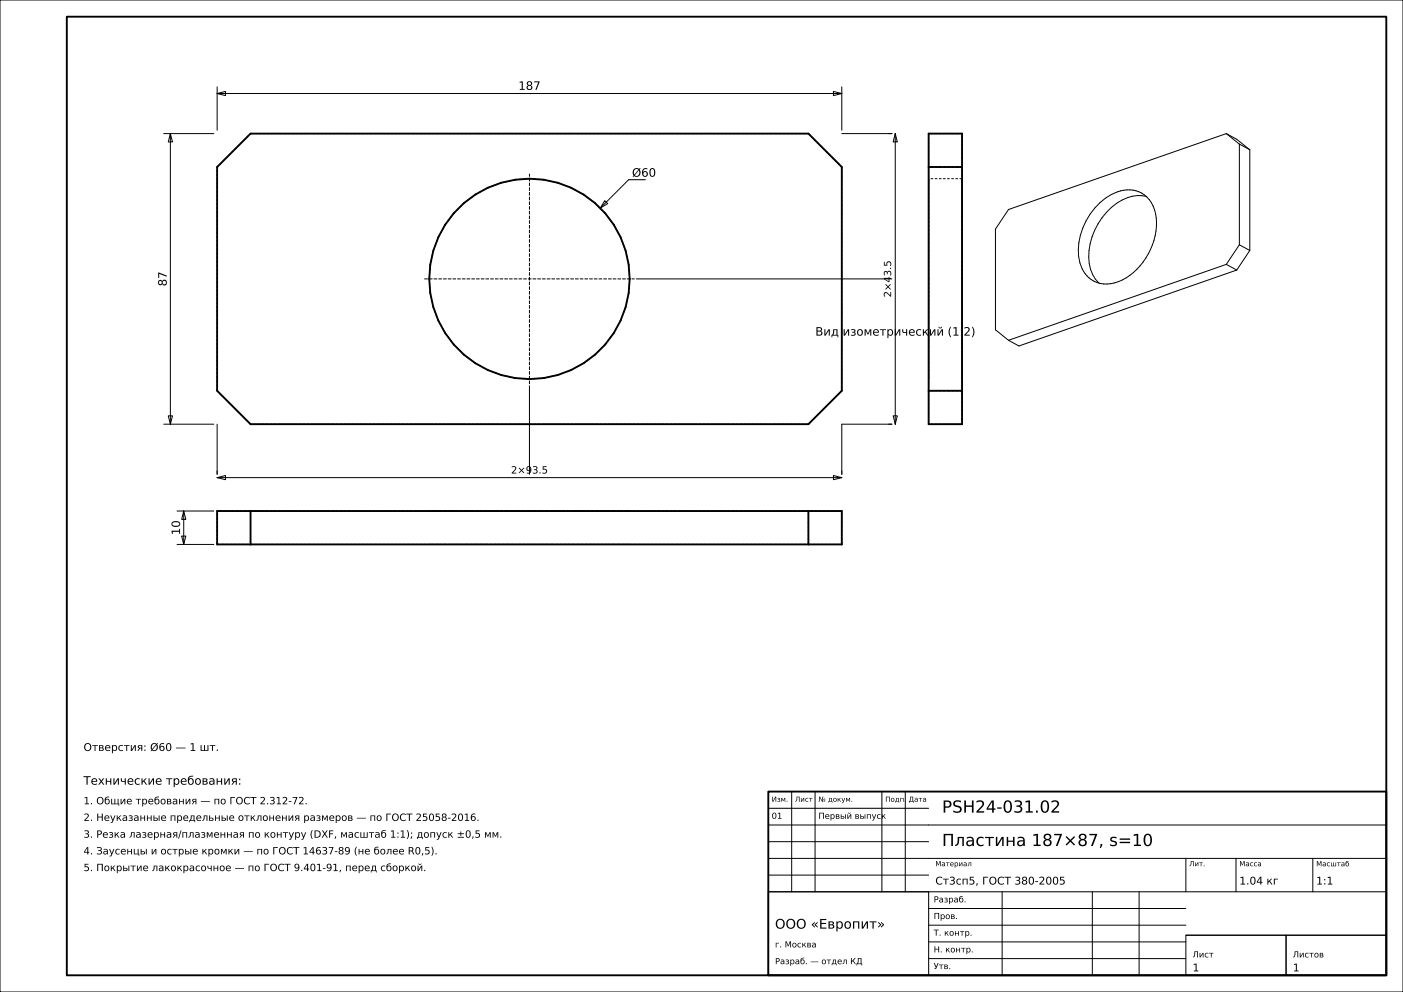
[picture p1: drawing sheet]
<svg xmlns="http://www.w3.org/2000/svg" width="420mm" height="297mm" viewBox="0 0 420 297" stroke-linecap="round" stroke-linejoin="round" font-family="sans-serif">
<g fill="none" stroke="#000" stroke-width=".3">
<path d="M0 0h420v297h-420zM49 40h15M51 40l.6 2.5h-1.2zM51 40v87M65 28l2.5-.6v1.2zM65 26v13M65 28h187M249.5 27.4l2.5 .6-2.5 .6zM252 26v13M252 40h15M268 40l.6 2.5h-1.2zM268 40v87"/>
<path d="M367.1 40l3.1 1.7 3.9 3.1M367.1 40l-65.2 22.7-3.9 5.9v30.1l3.9 3.2M367.1 40l3.9 3.1M193.2 53.8h-5l-8.5 8.5M343.1 58.8a12.4 12.4 0 0 0-11.9 4.8 19 19 0 0 0-4.7 17l.6 1.6 1.9 2.6M371 43.1l3.1 1.7M371 43.1v30.2M374.1 44.8v30.2M181 60.1l.9 .9-2.2 1.3zM329.2 60.7a11.6 11.6 0 0 1 10.9-3.6 8.8 8.8 0 0 1 6 8.1 19.6 19.6 0 0 1-11.3 19.1 8.4 8.4 0 0 1-11.9-7.5 19.9 19.9 0 0 1 6.3-16.1zM367.1 79.2l3.1 1.7M367.1 79.2l-65.2 22.7"/>
<path d="M371 73.3l3.1 1.7M371 73.3l-3.9 5.9M374.1 75l-3.9 5.9M190.5 83.5h76.5M370.2 80.9l-65.2 22.7-3.1-1.7M158.5 115.5v26.5M49 127h15M50.4 124.5h1.2l-.6 2.5zM65 127v15M267 127h-15v15M267.4 124.5h1.2l-.6 2.5zM53 153h11"/>
<path d="M55 153l.6 2.5h-1.2zM55 153v10M65 143l2.5-.6v1.2zM65 143h187M249.5 142.4l2.5 .6-2.5 .6zM53 163h11M54.4 160.5h1.2l-.6 2.5zM237 237v30M244 237v30M264 237v30M271 237v30M230 257h185"/>
<path d="M230 252h48M230 247h185M230 242h48M355 257v10M370 257v10M393 257v10M230 267h48v25h-48zM230 267h185M230 262h48M278 277h77M278 272h77M300 267v25"/>
<path d="M327 267v25M341 267v25M278 287h77M278 282h77M355 280h30v12h-30zM355 280h60M385 280h30v12h-30z"/>
</g>
<g fill="none" stroke="#000" stroke-width=".56">
<path d="M20 5h395v287h-395zM75 40h167l10 10v67l-10 10h-167l-10-10v-67zM278 40h10v87h-10zM278 50h10M278 117h10M65 153h187v10h-187zM75 153v10M242 153v10M230 237h185v55h-185z"/>
<circle cx="158.5" cy="83.5" r="30"/>
</g>
<g fill="none" stroke="#000" stroke-width=".3" stroke-dasharray=".7 .5" stroke-linecap="butt">
<path d="M75 40h167M242 40l10 10M278 40v10M288 40h-10M65 50l10-10M142.3 58.3l3.7-2.1M146 56.2l4-1.5M150 54.7l4.2-.9M154.2 53.8l4.3-.3M158.5 53.5l4.3 .3M162.8 53.8l4.2 .9M167 54.7l4 1.5"/>
<path d="M171 56.2l3.7 2.1M174.7 58.3l3.4 2.5M252 50v67M278 53.5v.8M278 54.3v2.2M278 56.5v3.5M278 56.5v-2.2M278 54.3v-.8M278 50v67M288 53.5h-10M288 53.5v.8M288 54.3v2.2"/>
<path d="M288 56.5v3.5M288 56.5v-2.2M288 54.3v-.8M288 50h-10M288 50v-10M128.8 79.2l.9-4.2M129.7 75l1.5-4M131.2 71l2.1-3.7M133.3 67.3l2.5-3.4M135.8 63.9l3.1-3.1M138.9 60.8l3.4-2.5M178.1 60.8l3.1 3.1"/>
<path d="M181.2 63.9l2.5 3.4M183.7 67.3l2.1 3.7M185.8 71l1.5 4M187.3 75l.9 4.2M188.2 79.2l.3 4.3M278 60v4.8M278 64.8v5.7M278 70.5v6.3M278 76.8v6.7M278 76.8v-6.3M278 70.5v-5.7M278 64.8v-4.8"/>
<path d="M278 60v-3.5M288 60v4.8M288 64.8v5.7M288 70.5v6.3M288 76.8v6.7M288 76.8v-6.3M288 70.5v-5.7M288 64.8v-4.8M288 60v-3.5M128.5 83.5l.3-4.3M128.8 87.8l-.3-4.3M129.7 92l-.9-4.2"/>
<path d="M131.2 96l-1.5-4M133.3 99.7l-2.1-3.7M183.7 99.7l-2.5 3.4M185.8 96l-2.1 3.7M187.3 92l-1.5 4M188.2 87.8l-.9 4.2M188.5 83.5l-.3 4.3M278 83.5v6.7M278 90.2v6.3M278 96.5v5.7M278 96.5v-6.3M278 90.2v-6.7"/>
<path d="M278 83.5v-6.7M288 83.5v6.7M288 90.2v6.3M288 96.5v5.7M288 96.5v-6.3M288 90.2v-6.7M288 83.5v-6.7M65 117v-67M135.8 103.1l-2.5-3.4M138.9 106.2l-3.1-3.1M142.3 108.7l-3.4-2.5M146 110.8l-3.7-2.1"/>
<path d="M150 112.3l-4-1.5M154.2 113.2l-4.2-.9M158.5 113.5l-4.3-.3M162.8 113.2l-4.3 .3M167 112.3l-4.2 .9M171 110.8l-4 1.5M174.7 108.7l-3.7 2.1M178.1 106.2l-3.4 2.5M181.2 103.1l-3.1 3.1M252 117l-10 10M278 102.2v4.8M278 107v3.5"/>
<path d="M278 110.5v2.2M278 112.7v.8M278 113.5v-.8M278 112.7v-2.2M278 110.5v-3.5M278 107v-4.8M278 102.2v-5.7M278 117v10M288 102.2v4.8M288 107v3.5M288 110.5v2.2M288 112.7v.8"/>
<path d="M288 113.5v-.8M288 112.7v-2.2M288 110.5v-3.5M288 107v-4.8M288 102.2v-5.7M288 117h-10M288 117v-67M75 127l-10-10M242 127h-167M288 127h-10M288 127v-10M75 153h-10"/>
<path d="M128.5 153h.2M128.7 153h.6M129.3 153h-.8M129.3 153h.9M130.2 153h1.3M131.5 153h-2.2M131.5 153h1.6M133.1 153h1.9M135 153h-3.5M135 153h2.3M137.3 153h2.5M139.8 153h-4.8"/>
<path d="M139.8 153h2.7M142.5 153h3M145.5 153h-5.7M145.5 153h3.1M148.6 153h3.2M151.8 153h-6.3M151.8 153h3.3M155.1 153h3.4M158.5 153h3.4M158.5 153h-6.7M161.9 153h3.3M165.2 153h3.2"/>
<path d="M165.2 153h-6.7M168.4 153h3.1M171.5 153h3M171.5 153h-6.3M174.5 153h2.7M177.2 153h2.5M177.2 153h-5.7M179.7 153h2.3M182 153h1.9M182 153h-4.8M183.9 153h1.6M185.5 153h1.3"/>
<path d="M185.5 153h-3.5M186.8 153h.9M187.7 153h.6M187.7 153h-2.2M188.3 153h.2M188.5 153h-.8M242 153h-167M252 153h-10M65 163v-10M65 163h10M75 163v-10M75 163h167"/>
<path d="M128.5 163h.8M128.7 163h-.2M129.3 163h-.6M129.3 163h2.2M130.2 163h-.9M131.5 163h-1.3M131.5 163h3.5M133.1 163h-1.6M135 163h-1.9M135 163h4.8M137.3 163h-2.3M139.8 163h-2.5"/>
<path d="M139.8 163h5.7M142.5 163h-2.7M145.5 163h-3M145.5 163h6.3M148.6 163h-3.1M151.8 163h-3.2M151.8 163h6.7M155.1 163h-3.3M158.5 163h-3.4M158.5 163h6.7M161.9 163h-3.4M165.2 163h6.3"/>
<path d="M165.2 163h-3.3M168.4 163h-3.2M171.5 163h5.7M171.5 163h-3.1M174.5 163h-3M177.2 163h4.8M177.2 163h-2.7M179.7 163h-2.5M182 163h3.5M182 163h-2.3M183.9 163h-1.9M185.5 163h2.2"/>
<path d="M185.5 163h-1.6M186.8 163h-1.3M187.7 163h.8M187.7 163h-.9M188.3 163h-.6M188.5 163h-.2M242 163v-10M242 163h10M252 163v-10"/>
</g>
<path d="M127 83.5h63M158.5 115v-63" fill="none" stroke="#000" stroke-width=".3" stroke-dasharray="1.1 .4" stroke-linecap="butt"/>
<g font-size="5">
<text x="282" y="243.3">PSH24-031.02</text>
<text x="282" y="253.3">Пластина 187×87, s=10</text>
</g>
<text font-size="4" x="232" y="278">ООО «Европит»</text>
<g font-size="3.5">
<text x="155.2" y="26.9">187</text>
<text x="189.2" y="52.9">Ø60</text>
<text x="49.9" y="85.7" transform="rotate(-90 49.9 85.7)">87</text>
<text x="244.1" y="100.5">Вид</text>
<text x="252.2" y="100.5">изометрический (1:2)</text>
<text x="53.9" y="160.2" transform="rotate(-90 53.9 160.2)">10</text>
<text x="25" y="234.9">Технические требования:</text>
</g>
<g font-size="3.2">
<text x="25" y="224.8">Отверстия: Ø60 — 1 шт.</text>
<text x="280" y="264.8">Ст3сп5, ГОСТ 380-2005</text>
<text x="371" y="264.8">1.04 кг</text>
<text x="394" y="264.8">1:1</text>
<text x="357" y="290.8">1</text>
<text x="387" y="290.8">1</text>
</g>
<g font-size="3">
<text x="266.8" y="89" transform="rotate(-90 266.8 89)">2×43.5</text>
<text x="153" y="141.8">2×93.5</text>
<text x="25" y="240.8">1. Общие требования — по ГОСТ 2.312-72.</text>
<text x="25" y="245.8">2. Неуказанные предельные отклонения размеров — по ГОСТ 25058-2016.</text>
<text x="25" y="250.8">3. Резка лазерная/плазменная по контуру (DXF, масштаб 1:1); допуск ±0,5 мм.</text>
<text x="25" y="255.8">4. Заусенцы и острые кромки — по ГОСТ 14637-89 (не более R0,5).</text>
<text x="25" y="260.8">5. Покрытие лакокрасочное — по ГОСТ 9.401-91, перед сборкой.</text>
</g>
<g font-size="2.5">
<text x="231" y="245.1">01</text>
<text x="245" y="245.1">Первый выпуск</text>
<text x="279.5" y="270.2">Разраб.</text>
<text x="279.5" y="275.1">Пров.</text>
<text x="279.5" y="280.1">Т. контр.</text>
<text x="232" y="283.6">г. Москва</text>
<text x="279.5" y="285.1">Н. контр.</text>
<text x="357" y="286.6">Лист</text>
<text x="387" y="286.6">Листов</text>
<text x="232" y="288.7">Разраб. — отдел КД</text>
<text x="279.5" y="290.1">Утв.</text>
</g>
<g font-size="2.1">
<text x="231" y="240">Изм.</text>
<text x="238" y="240">Лист</text>
<text x="245" y="240">№ докум.</text>
<text x="265" y="240">Подп.</text>
<text x="272" y="240">Дата</text>
<text x="280" y="259.3">Материал</text>
<text x="356" y="259.3">Лит.</text>
<text x="371" y="259.3">Масса</text>
<text x="394" y="259.4">Масштаб</text>
</g>
</svg>
